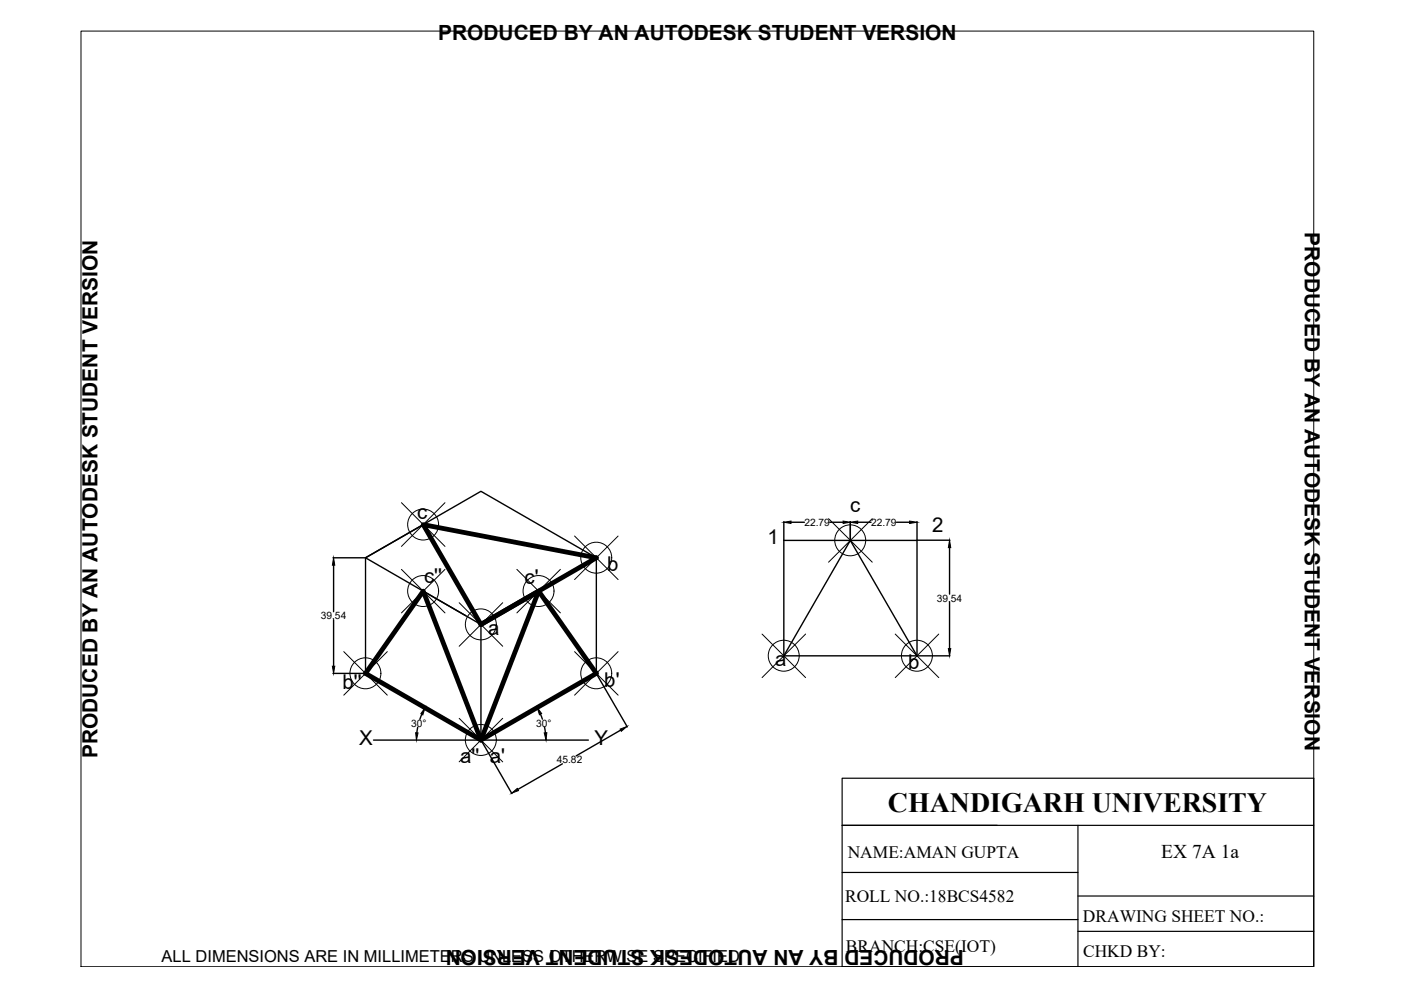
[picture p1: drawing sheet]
<svg xmlns="http://www.w3.org/2000/svg" width="297mm" height="210mm" viewBox="0 0 297 210" stroke-linecap="round" stroke-linejoin="round" font-family="sans-serif">
<!-- layer: thick continuous -->
<g fill="none" stroke="#000" stroke-width=".3">
<path d="M70.6 118.3h6.9M70.7 119.8v9.9M77.5 118.3l24.5-14.1 24.4 14.1v24.5l6.6 11.3M77.5 118.3v24.5M77.5 118.3l24.5 14.1v24.5M89.7 111.2l-12.2 7.1M166.2 114.6h28.2M166.2 110.6v28.5M167.7 110.7h2.8M175.9 110.7h2.9M180.3 114.6l14.1 24.5h-28.2zM180.3 110.6v3.9"/>
<path d="M181.8 110.7h2.9M190.1 110.7h2.8M194.4 110.6v28.5M194.5 114.5h6.9M201.3 116.1v9.9M70.7 131.4v9.9M194.5 139.1h6.9M201.3 127.7v9.8M70.6 142.8h6.9M79.2 156.9h45.5M88.6 154.2l-.2 1.1M89.4 151.5l-.4 1"/>
<path d="M102 157l6.5 11.3M114.6 151.4l.4 1.1M115.5 154.2l.1 1.1M131.6 154.8l-9.4 5.5M119.2 162l-9.4 5.4"/>
</g>
<g fill="#000" stroke="#000" stroke-width=".21">
<path d="M70.7 118.3l.3 1.5h-.5zM166.2 110.7l1.5-.2v.5zM178.8 110.5l1.5 .2-1.5 .3zM180.3 110.7l1.5-.2v.5zM192.9 110.5l1.5 .2-1.5 .3zM201.3 114.5l.3 1.6h-.5zM201.1 137.5h.5l-.3 1.6zM70.5 141.3h.5l-.3 1.5zM88.1 155.3l.5 .1-.3 1.5zM90.1 150.1l-.5 1.5-.4-.3zM113.9 150l.9 1.3-.4 .2zM115.4 155.4l.5-.1-.1 1.6z"/>
<path d="M131.5 154.6l1.4-.6-1.2 1.1zM108.5 168.2l1.2-1 .2 .4z"/>
</g>
<path d="M89.7 111.2l36.7 7.1-24.4 14.1zM114.2 125.3l12.2 17.5-24.4 14.1-24.5-14.1 12.2-17.5 12.3 31.6 12.2-31.6-12.2 7.1" fill="none" stroke="#000" stroke-width="1"/>
<g fill="none" stroke="#000" stroke-width=".21">
<path d="M17.2 6.6h261.3v198.4h-261.3zM85.1 106.6l9.2 9.3M94.3 106.6l-9.2 9.3M121.8 113.7l9.2 9.2M131 113.7l-9.2 9.2M175.7 110l9.2 9.2M184.9 110l-9.2 9.2M72.9 138.2l9.2 9.2M82.1 138.2l-9.2 9.2M85.1 120.7l9.2 9.2M94.3 120.7l-9.2 9.2M97.4 127.8l9.2 9.2"/>
<path d="M106.6 127.8l-9.2 9.2M109.6 120.7l9.2 9.2M118.8 120.7l-9.2 9.2M121.8 138.2l9.2 9.2M131 138.2l-9.2 9.2M161.6 134.4l9.2 9.3M170.8 134.4l-9.2 9.3M189.8 134.4l9.2 9.3M199 134.4l-9.2 9.3M97.4 152.3l9.2 9.2M106.6 152.3l-9.2 9.2"/>
<circle cx="89.7" cy="111.2" r="3.3"/>
<circle cx="126.4" cy="118.2" r="3.3"/>
<circle cx="180.3" cy="114.6" r="3.3"/>
<circle cx="89.7" cy="125.3" r="3.3"/>
<circle cx="101.9" cy="132.4" r="3.3"/>
<circle cx="114.2" cy="125.3" r="3.3"/>
<circle cx="166.2" cy="139" r="3.3"/>
<circle cx="194.4" cy="139" r="3.3"/>
<circle cx="77.5" cy="142.8" r="3.3"/>
<circle cx="101.9" cy="156.9" r="3.3"/>
<circle cx="126.4" cy="142.8" r="3.3"/>
</g>
<!-- layer: 0 -->
<path d="M178.5 165h100v40h-100zM178.5 175h100M228.5 175v30M178.5 195h50M178.5 185h50M228.5 190h50M228.5 197.5h50" fill="none" stroke="#000" stroke-width=".25"/>
<text font-size="5.9" x="188.2" y="172.2">CHANDIGARH UNIVERSITY</text>
<g font-size="4.4">
<text x="92.9" y="8.5">PRODUCED BY AN AUTODESK STUDENT VERSION</text>
<text x="276.6" y="49.3" transform="rotate(90 276.6 49.3)">PRODUCED BY AN AUTODESK STUDENT VERSION</text>
<text x="20.6" y="160.7" transform="rotate(-90 20.6 160.7)">PRODUCED BY AN AUTODESK STUDENT VERSION</text>
<text x="204.4" y="201.5" transform="rotate(180 204.4 201.5)">PRODUCED BY AN AUTODESK STUDENT VERSION</text>
</g>
<g font-size="4.3">
<text x="88.5" y="110.1">c</text>
<text x="180.3" y="108.7">c</text>
<text x="197.6" y="112.8">2</text>
<text x="162.8" y="115.3">1</text>
<text x="89.9" y="123.5">c''</text>
<text x="111.2" y="123.9">c'</text>
<text x="128.8" y="121">b</text>
<text x="103.5" y="134.7">a</text>
<text x="164.4" y="141.3">a</text>
<text x="192.6" y="141.9">b</text>
<text x="72.6" y="146">b''</text>
<text x="128.1" y="145.6">b'</text>
<text x="76.1" y="157.9">X</text>
<text x="97.6" y="161.7">a'' a'</text>
<text x="126.1" y="157.9">Y</text>
</g>
<text font-size="4.1" x="246.2" y="182">EX 7A 1a</text>
<g font-size="3.7">
<text x="179.7" y="182">NAME:AMAN GUPTA</text>
<text x="179.2" y="191.2">ROLL NO.:18BCS4582</text>
<text x="229.6" y="195.4">DRAWING SHEET NO.:</text>
<text x="179.4" y="201.9">BRANCH:CSE(IOT)</text>
<text x="229.6" y="202.8">CHKD BY:</text>
</g>
<text font-size="3.5" x="34.3" y="203.9">ALL DIMENSIONS ARE IN MILLIMETERS UNLESS OTHERWISE SPECIFIED</text>
<g font-size="2.2">
<text x="170.5" y="111.5">22.79</text>
<text x="184.7" y="111.5">22.79</text>
<text x="68" y="131.3">39.54</text>
<text x="198.6" y="127.6">39.54</text>
<text x="87.2" y="154.1">30°</text>
<text x="113.7" y="154.1">30°</text>
<text x="118.1" y="161.9">45.82</text>
</g>
</svg>
